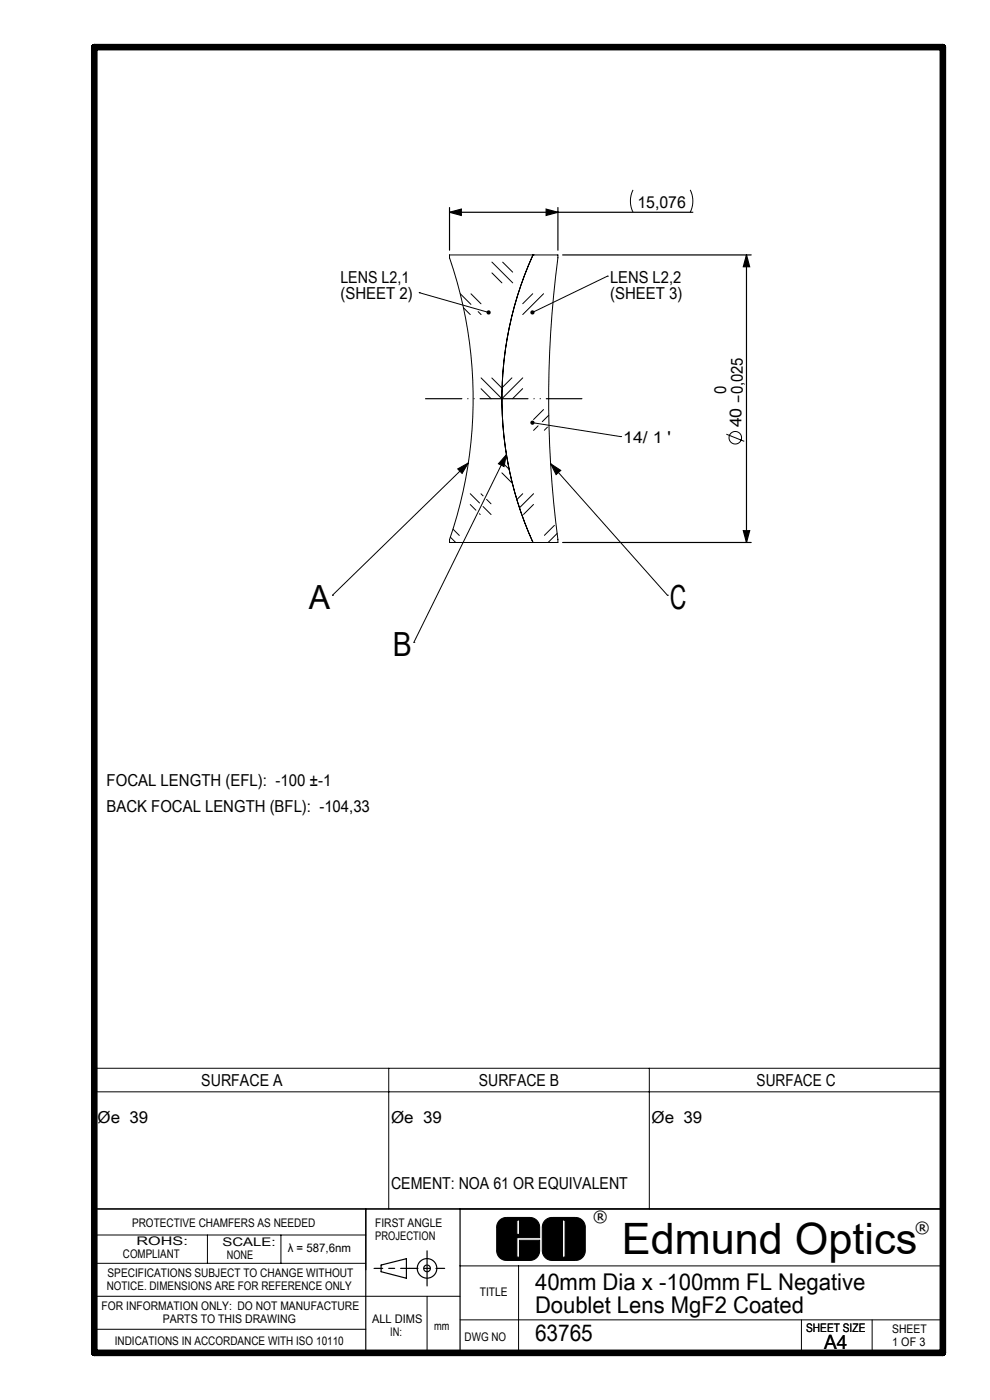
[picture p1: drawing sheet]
<svg xmlns="http://www.w3.org/2000/svg" width="210mm" height="297mm" viewBox="0 0 210 297" stroke-linecap="round" stroke-linejoin="round" font-family="sans-serif">
<g fill="none" stroke="#000" stroke-width=".21">
<path d="M95.4 54.1h22.9a237.4 237.4 0 0 0 0 61h-22.9v-.6a91.7 91.7 0 0 0 0-59.8zM104.3 55.6l4.5 4.4M104.3 57.9l2.2 2.1M106.6 55.6l2.1 2.1M113.1 54.1a73.9 73.9 0 0 0 0 61M113.1 54.1h.1M128.8 58.6h.1M128.8 58.6l-15.9 7.7M134.3 40.3a5.3 5.3 0 0 0 0 4.7M146.4 40.3a5.3 5.3 0 0 1 0 4.7M88.9 62.1h.1M88.9 62.1l14.7 4.2"/>
<path d="M97.6 62.3l2.3 2.3M98.3 65.3l1.4 1.4M99.9 62.3l2.1 2.1M101.4 66.1l.6 .6M113 62.3l-2.1 2.1M115.3 62.3l-4.4 4.4M97.1 99.5l2.2-1.3-1.3 2.2zM99.3 98.2l-28.8 28.1M102 80.2l4.5 4.4 4.4-4.4M102 82.5l2.2 2.1M104.3 80.2l2.1 2.1M106.9 98.5l1.1 1.1"/>
<path d="M107.4 96.4l-19.6 39.9M107.4 96.4l-.5 2.6-1.2-.6zM108.6 80.2l-2.1 2M110.9 82.4l-2.2 2.2M112.9 89.7l18.8 2.9M114.1 90.3l-.9 1M115.3 86.9l-2.1 2.1M116.1 90.6l-.6 .7M116.4 88.1l-1.4 1.4M116.8 98.4l2.2 1.4-1 .9zM116.8 98.4l24.8 27.9M131.7 92.6h.1"/>
<path d="M154.1 92.1l3.8 1.5M95.5 114l1.2 1.1M96.1 112.2l1.3 1.4M99.7 104.7l2 2M99.7 107l1.3 1.2M101.7 109l.2 .2M102 104.8l.5 .4M102.5 107.5l1.7 1.7M103.2 105.9l.9 1M106.5 100.3l2.1 2.1M110.9 104.7l-1.3 1.3M113.1 115.1h.1"/>
<path d="M113.2 107l-2.2 2.1M113.2 104.7l-3 3M117.6 111.5l-2.1 2.1M118.2 113.2l-1.9 1.9M70.5 126.3h.1M87.8 136.3h.1M141.6 126.3h.1M20.2 226.6h179.8v29.9h-179.8zM20.2 231.6h179.8M82.5 226.6v29.9M137.7 226.6v29.9M105.9 259a2.07 2.07 0 0 1 1.5-.7h5a2.07 2.07 0 0 1 2.1 2v2.3h-4.9v4.1h.6v-3.6h4.3v2.2a2.07 2.07 0 0 1-2.1 2.1h-5a2.07 2.07 0 0 1-2-2.1v-5.2z"/>
<path d="M109.6 258.8h.6v3.1h-.6zM115.7 258.8l1.2-.5h5.2a2.07 2.07 0 0 1 2.1 2v5a2.07 2.07 0 0 1-2.1 2.1h-5a2.07 2.07 0 0 1-2.1-2.1v-5a2.07 2.07 0 0 1 .7-1.5zM119.3 258.8h.6v7.9h-.6zM20 268h57.6M20 262h57.6M44 262v6M59.6 262v6M90.6 275v12M97.6 268.5h102.4M97.6 275h-77.6M110 268.5v18.5M20 282h57.6"/>
<path d="M97.6 280h102.4M97.6 287.1h101.4M170 280v7M185 280v7.1"/>
<circle cx="156" cy="92.9" r="1.33"/>
</g>
<g fill="none" stroke="#000" stroke-width=".25">
<path d="M95.4 45l2.5-.6v1.3zM95.4 44v9.1M95.4 45h51.6M115.8 44.4l2.5 .6-2.5 .7zM118.3 44v9.1M119.3 54.1h40M158.3 54.1v61M158.3 54.1l.7 2.5h-1.3zM119.3 115.1h40M157.7 112.6h1.3l-.7 2.5zM20 256.5h180M77.6 256.5v30.5"/>
<path d="M97.6 256.5v30.6M80.8 268.4l5.4-1.4v4.2l-5.4-1.4zM90.6 265.4v7.4"/>
<circle cx="90.6" cy="269.1" r=".71"/>
<circle cx="90.6" cy="269.1" r="2.07"/>
</g>
<path d="M20 10h180v277h-180z" fill="none" stroke="#000" stroke-width="1.4"/>
<path d="M109.6 258.8v3.1h.6v-3.1zM106 258.9l.6-.4 .7-.2h5.1l.8 .2 .7 .4 .5 1.1 .1 2.6h-4.9v4.1h.6v-3.6h4.3l-.1 2.6-.6 1.1-.6 .4-.6 .2h-5.2l-.8-.2-.7-.4-.4-.6-.1-.7v-5.2l.1-.7zM119.3 258.8v7.9h.6v-7.9zM115.7 258.9l.6-.4 .6-.2h5.2l.8 .2 .7 .4 .4 .6 .1 .7 .1 5.1-.2 .9-.5 .6-.6 .4-.7 .2h-5.1l-.8-.2-.7-.4-.4-.6-.2-.7v-5.2l.2-.8z" fill-rule="evenodd" fill="#000"/>
<path d="M90.3 84.6h33.1" fill="none" stroke="#000" stroke-width=".25" stroke-dasharray="10.2 1.3 0 1.3 0 1.3" stroke-dashoffset="2.5"/>
<path d="M79.3 269.1h7.5M94.3 269.1h-7.5" fill="none" stroke="#000" stroke-width=".25" stroke-dasharray="30.5 1.3 1.3 1.3" stroke-dashoffset="28.6"/>
<g fill="#000">
<path d="M115.8 44.4l2.5 .6-2.5 .7zM95.4 45l2.5-.6v1.3z"/>
<path d="M158.3 54.1l.7 2.5h-1.3zM157.7 112.6h1.3l-.7 2.5z"/>
<path d="M103.3 66a.45 .45 0 0 0 .1 .7 .45 .45 0 0 0 .7-.3l-.5-.1 .5 .1-.2-.5zM112.6 65.9l-.1 .6 .4-.2-.4 .2a.45 .45 0 0 0 .7 .2 .45 .45 0 0 0 .1-.7 .45 .45 0 0 0-.7-.1zM112.6 89.3l-.1 .3 .4 .1-.4-.1a.45 .45 0 0 0 .5 .5 .45 .45 0 0 0 .3-.6 .45 .45 0 0 0-.7-.2z"/>
<path d="M97.1 99.5l2.2-1.3-1.3 2.2zM107.4 96.4l-.5 2.6-1.2-.6zM116.8 98.4l2.2 1.4-1 .9z"/>
</g>
<text font-size="9.2" x="131.9" y="266">Edmund Optics</text>
<g font-size="7.1">
<text x="65.5" y="129.1">A</text>
<text x="142.1" y="129.1">C</text>
<text x="83.3" y="139.1">B</text>
</g>
<g font-size="4.9">
<text x="113.5" y="273.6">40mm Dia x -100mm FL Negative</text>
<text x="113.5" y="278.5">Doublet Lens MgF2 Coated</text>
<text x="113.5" y="284.5">63765</text>
</g>
<text font-size="4.2" x="174.8" y="286.2">A4</text>
<g font-size="3.5">
<text x="135.2" y="44.2">15,076</text>
<text x="72.2" y="60">LENS L2,1</text>
<text x="129.4" y="60">LENS L2,2</text>
<text x="72.2" y="63.5">(SHEET 2)</text>
<text x="129.4" y="63.5">(SHEET 3)</text>
<text x="154" y="83.7" transform="rotate(-90 154 83.7)">0</text>
<text x="132.2" y="94">14/ 1 '</text>
<text x="157.3" y="90.7" transform="rotate(-90 157.3 90.7)">40 -0,025</text>
<text x="22.6" y="166.7">FOCAL LENGTH (EFL): -100 ±-1</text>
<text x="22.6" y="172.2">BACK FOCAL LENGTH (BFL): -104,33</text>
<text x="42.7" y="230.4">SURFACE A</text>
<text x="101.6" y="230.4">SURFACE B</text>
<text x="160.5" y="230.4">SURFACE C</text>
<text x="20.7" y="238.3">Øe 39</text>
<text x="83" y="238.3">Øe 39</text>
<text x="138.2" y="238.3">Øe 39</text>
<text x="83" y="252.3">CEMENT: NOA 61 OR EQUIVALENT</text>
</g>
<g font-size="3.3">
<text x="125.8" y="259.3">®</text>
<text x="194.1" y="261.5">®</text>
</g>
<g font-size="2.5">
<text x="28" y="260.3">PROTECTIVE CHAMFERS AS NEEDED</text>
<text x="79.6" y="260.3">FIRST ANGLE</text>
<text x="79.6" y="263.1">PROJECTION</text>
<text x="26.1" y="267">COMPLIANT</text>
<text x="29" y="264.2">ROHS:</text>
<text x="47.2" y="264.3">SCALE:</text>
<text x="48.1" y="267.1">NONE</text>
<text x="61" y="265.7">λ = 587,6nm</text>
<text x="22.6" y="273.6">NOTICE. DIMENSIONS ARE FOR REFERENCE ONLY</text>
<text x="22.8" y="270.8">SPECIFICATIONS SUBJECT TO CHANGE WITHOUT</text>
<text x="101.8" y="274.9">TITLE</text>
<text x="21.6" y="277.9">FOR INFORMATION ONLY: DO NOT MANUFACTURE</text>
<text x="34.5" y="280.7">PARTS TO THIS DRAWING</text>
<text x="78.9" y="280.7">ALL DIMS</text>
<text x="24.3" y="285.3">INDICATIONS IN ACCORDANCE WITH ISO 10110</text>
<text x="82.8" y="283.5">IN:</text>
<text x="92.1" y="282.1">mm</text>
<text x="98.6" y="284.4">DWG NO</text>
<text x="171" y="282.6">SHEET SIZE</text>
<text x="189.3" y="282.8">SHEET</text>
<text x="189.3" y="285.6">1 OF 3</text>
</g>
</svg>
